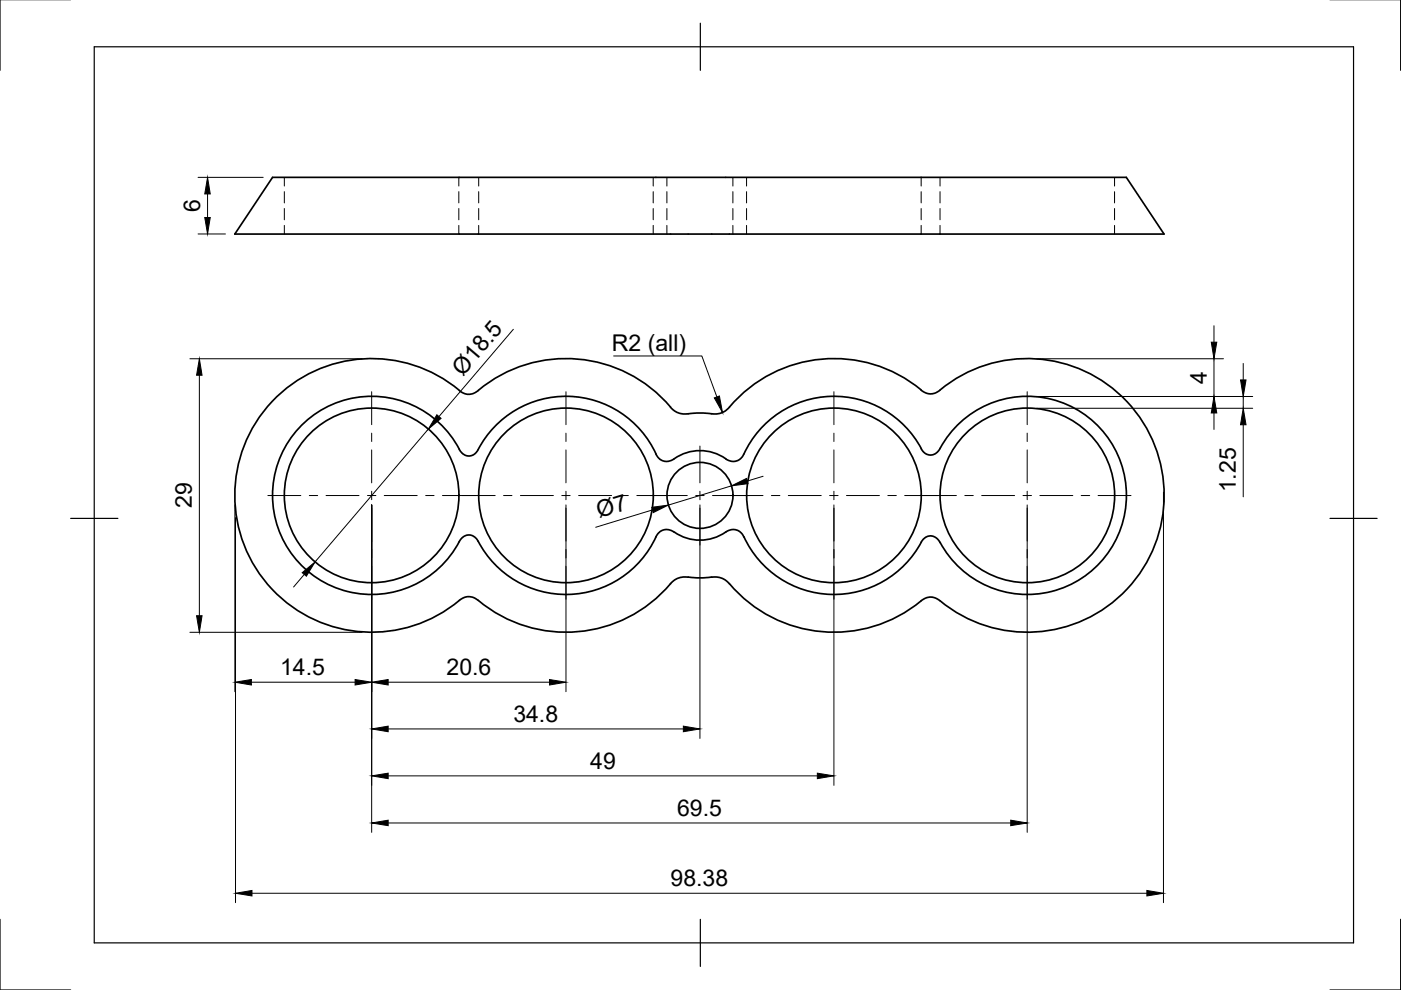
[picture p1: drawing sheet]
<svg xmlns="http://www.w3.org/2000/svg" width="297mm" height="210mm" viewBox="0 0 297 210" stroke-linecap="round" stroke-linejoin="round" font-family="sans-serif">
<!-- layer: Visible -->
<g fill="none" stroke="#000" stroke-width=".36">
<path d="M57.8 37.6h181l8 12h-197zM101.4 95.3l-.8 1-1.1 .4-.9-.2-.9-.7a21 21 0 0 0-31.8-7.4 21 21 0 0 0-.6 32.7 21 21 0 0 0 32.1-6.3M101.4 95.3a21.1 21.1 0 0 1 19.5-11.3 21.1 21.1 0 0 1 18.5 12.9l.7 .6 1 .3a2.59 2.59 0 0 0 1.8-.5 9.8 9.8 0 0 1 11.6 .3l.9 .2 1-.1 .8-.6 .5-.8M101.4 82.8a2.92 2.92 0 0 1-4 0 29 29 0 0 0-39.9 2.6 29 29 0 0 0 .6 40 29 29 0 0 0 40 1.4 2.95 2.95 0 0 1 3.3 .5 29.2 29.2 0 0 0 41.3-4.1l1.5-.8h1.7M101.4 82.8a29 29 0 0 1 40.8 3.5M142.2 86.3l.5 .6 .9 .6 1.5 .3a34.1 34.1 0 0 1 7-.1h.1a3.9 3.9 0 0 0 2.4-1.4M195.3 82.7a2.92 2.92 0 0 0 4 0M195.3 82.7a29 29 0 0 0-40.6 3.6M199.3 82.7a29 29 0 0 1 39.8 2.7 29 29 0 0 1-.5 39.9 29 29 0 0 1-39.9 1.7 2.86 2.86 0 0 0-3.4 .4M199.3 95.1l-.7 .9-1 .5-1-.2-.9-.6a21.1 21.1 0 0 0-19.1-11.7 21.1 21.1 0 0 0-18.9 12.2M199.3 95.1a21 21 0 0 1 31.9-6.3 21 21 0 0 1 0 32.5 21 21 0 0 1-31.9-6.3M101.4 114.8l-.8-1-.6-.3-.7-.1-1.1 .4-.8 1"/>
<path d="M139.1 113.8a21 21 0 0 1-18.6 12.2 21 21 0 0 1-19.1-11.2M142.9 112.8a2.46 2.46 0 0 0-3.8 1M153.9 112.8a2.44 2.44 0 0 1 3.8 1M153.9 112.8a9.5 9.5 0 0 1-10.9 0M157.7 113.8a21.1 21.1 0 0 0 18.8 12.2 21.1 21.1 0 0 0 19.2-11.6l.9-.7h1.1l.9 .5 .7 .8M145.9 122.3l2.2 .2 2.8-.2M150.9 122.4h1.7l1.5 .8a29.2 29.2 0 0 0 41.2 4.2"/>
<circle cx="78.8" cy="105" r="18.5"/>
<circle cx="120" cy="105" r="18.5"/>
<circle cx="148.4" cy="105" r="7"/>
<circle cx="176.8" cy="105" r="18.5"/>
<circle cx="217.8" cy="105" r="18.5"/>
</g>
<!-- layer: Hidden -->
<g fill="none" stroke="#000" stroke-width=".21">
<path d="M60.3 37.6v1.8M97.3 37.6v1.8M101.5 37.6v1.8M138.5 37.6v1.8M141.4 37.6v1.8M155.4 37.6v1.8M158.3 37.6v1.8M195.3 37.6v1.8M199.3 37.6v1.8M236.3 37.6v1.8M60.3 40.6v2.4M60.3 44.2v2.4"/>
<path d="M60.3 47.8v1.8M97.3 40.6v2.4M97.3 44.2v2.4M97.3 47.8v1.8M101.5 40.6v2.4M101.5 44.2v2.4M101.5 47.8v1.8M138.5 40.6v2.4M138.5 44.2v2.4M138.5 47.8v1.8M141.4 40.6v2.4M141.4 44.2v2.4"/>
<path d="M141.4 47.8v1.8M155.4 40.6v2.4M155.4 44.2v2.4M155.4 47.8v1.8M158.3 40.6v2.4M158.3 44.2v2.4M158.3 47.8v1.8M195.3 40.6v2.4M195.3 44.2v2.4M195.3 47.8v1.8M199.3 40.6v2.4M199.3 44.2v2.4"/>
<path d="M199.3 47.8v1.8M236.3 40.6v2.4M236.3 44.2v2.4M236.3 47.8v1.8"/>
</g>
<!-- layer: Border -->
<path d="M0 -.1v15M297 -.1v15M20 9.9h267v190h-267zM148.5 4.9v10M15 109.9h10M282 109.9h10M0 194.9v15h15M148.5 194.9v10M297 194.9v15h-15" fill="none" stroke="#000" stroke-width=".25"/>
<!-- layer: Dimensions -->
<g fill="none" stroke="#000" stroke-width=".21">
<path d="M42 37.6h13.8M42 49.6h5.8M44 41.1v5M40.3 76.1h36.5M42.3 79.6v50.9M108.8 69.8l-15.7 18.5M219.8 76.1h39.6M257.4 69.1v3.5M257.4 76.1v8M263.6 77.1v3.5M90.8 91l-24 28.1M219.8 84.1h45.8"/>
<path d="M219.8 86.6h45.8M257.4 87.6v3.5M263.6 84.1v2.5M263.6 90.1v15.2M49.8 107.1v39.6M49.9 109.7v81.7M78.8 107.1v69.4M120 107.1v39.6M138.3 108.1l-12 3.7M148.4 107.1v49.5M155.1 103l-13.4 4.1M161.8 101l-3.4 1"/>
<path d="M176.8 107.1v59.4M217.8 107.1v69.4M246.7 104.4v87M40.3 134.1h36.5M64.5 121.8l-2.2 2.7M53.3 144.6h22M82.3 144.6h34.2M82.3 154.6h62.6M82.3 164.5h91M82.3 174.5h132M53.4 189.4h189.8"/>
</g>
<g fill="#000" stroke="#000" stroke-width=".21">
<path d="M44 37.6l.6 3.5h-1.2zM43.4 46.1h1.2l-.6 3.5zM42.3 76.1l.5 3.5h-1.1zM256.8 72.6h1.2l-.6 3.5zM92.6 87.9l.9 .8-2.7 2.3zM257.4 84.1l.6 3.5h-1.2zM263 80.6h1.2l-.6 3.5zM263.6 86.6l.6 3.5h-1.2zM138.2 107.6l3.5-.5-3.2 1.6zM155.1 103l3.2-1.6 .3 1.1zM41.7 130.5h1.1l-.5 3.6zM64.1 121.4l2.7-2.3-1.8 3.1z"/>
<path d="M49.8 144.6l3.5-.5v1.1zM75.3 144.1l3.5 .5-3.5 .6zM78.8 144.6l3.5-.5v1.1zM78.8 154.6l3.5-.6v1.1zM116.5 144.1l3.5 .5-3.5 .6zM144.9 154l3.5 .6-3.5 .5zM78.8 164.5l3.5-.6v1.2zM78.8 174.5l3.5-.6v1.2zM173.3 163.9l3.5 .6-3.5 .6zM214.3 173.9l3.5 .6-3.5 .6zM49.9 189.4l3.5-.6v1.2zM243.2 188.8l3.5 .6-3.5 .6z"/>
</g>
<!-- layer: Center Lines -->
<g fill="none" stroke="#000" stroke-width=".21">
<path d="M78.8 83.1v6.9M78.8 91.8v1.8M78.8 95.4v7M120 83.1v6.9M120 91.8v1.8M120 95.4v7M148.4 94.6v7.8M176.8 83.1v6.9M176.8 91.8v1.8M176.8 95.4v7M217.8 83.1v6.9M217.8 91.8v1.8"/>
<path d="M217.8 95.4v7M56.8 105.1h7M65.6 105.1h1.8M69.1 105.1h7M77.9 105.1h1.8M78.8 104.2v1.8M78.8 107.7v7M78.8 116.5v1.8M81.5 105.1h7M90.3 105.1h1.7M93.8 105.1h11.2M106.8 105.1h1.7"/>
<path d="M110.3 105.1h7M119.1 105.1h1.8M120 104.2v1.8M120 107.7v7M120 116.5v1.8M122.7 105.1h7M131.4 105.1h1.8M135 105.1h10.7M147.5 105.1h1.8M148.4 104.2v1.8M148.4 107.7v7.9M151.1 105.1h10.7"/>
<path d="M163.6 105.1h1.8M167.1 105.1h7M175.9 105.1h1.8M176.8 104.2v1.8M176.8 107.7v7M176.8 116.5v1.8M179.5 105.1h7M188.2 105.1h1.8M191.8 105.1h11M204.6 105.1h1.8M208.1 105.1h7M216.9 105.1h1.8"/>
<path d="M217.8 104.2v1.8M217.8 107.7v7M217.8 116.5v1.8M220.5 105.1h7M229.2 105.1h1.8M232.8 105.1h7M78.8 120.1v7M120 120.1v7M176.8 120.1v7M217.8 120.1v7"/>
</g>
<!-- layer: Annotations -->
<path d="M151.4 84.4l1.1-.4 .7 3.5z" fill="#000" stroke="#000" stroke-width=".21"/>
<path d="M130.1 75.5h18.7l3.2 8.7" fill="none" stroke="#000" stroke-width=".21"/>
<g font-size="4.9">
<text x="42.4" y="45" transform="rotate(-90 42.4 45)">6</text>
<text x="129.7" y="74.4">R2 (all)</text>
<text x="98.1" y="79.9" transform="rotate(-50 98.1 79.9)">Ø18.5</text>
<text x="255.9" y="81.3" transform="rotate(-90 255.9 81.3)">4</text>
<text x="40.7" y="107.7" transform="rotate(-90 40.7 107.7)">29</text>
<text x="262" y="104.4" transform="rotate(-90 262 104.4)">1.25</text>
<text x="127.1" y="109.8" transform="rotate(-17 127.1 109.8)">Ø7</text>
<text x="59.4" y="143.1">14.5</text>
<text x="94.7" y="143.1">20.6</text>
<text x="108.8" y="153">34.8</text>
<text x="125.2" y="163">49</text>
<text x="143.6" y="172.9">69.5</text>
<text x="142.2" y="187.8">98.38</text>
</g>
</svg>
